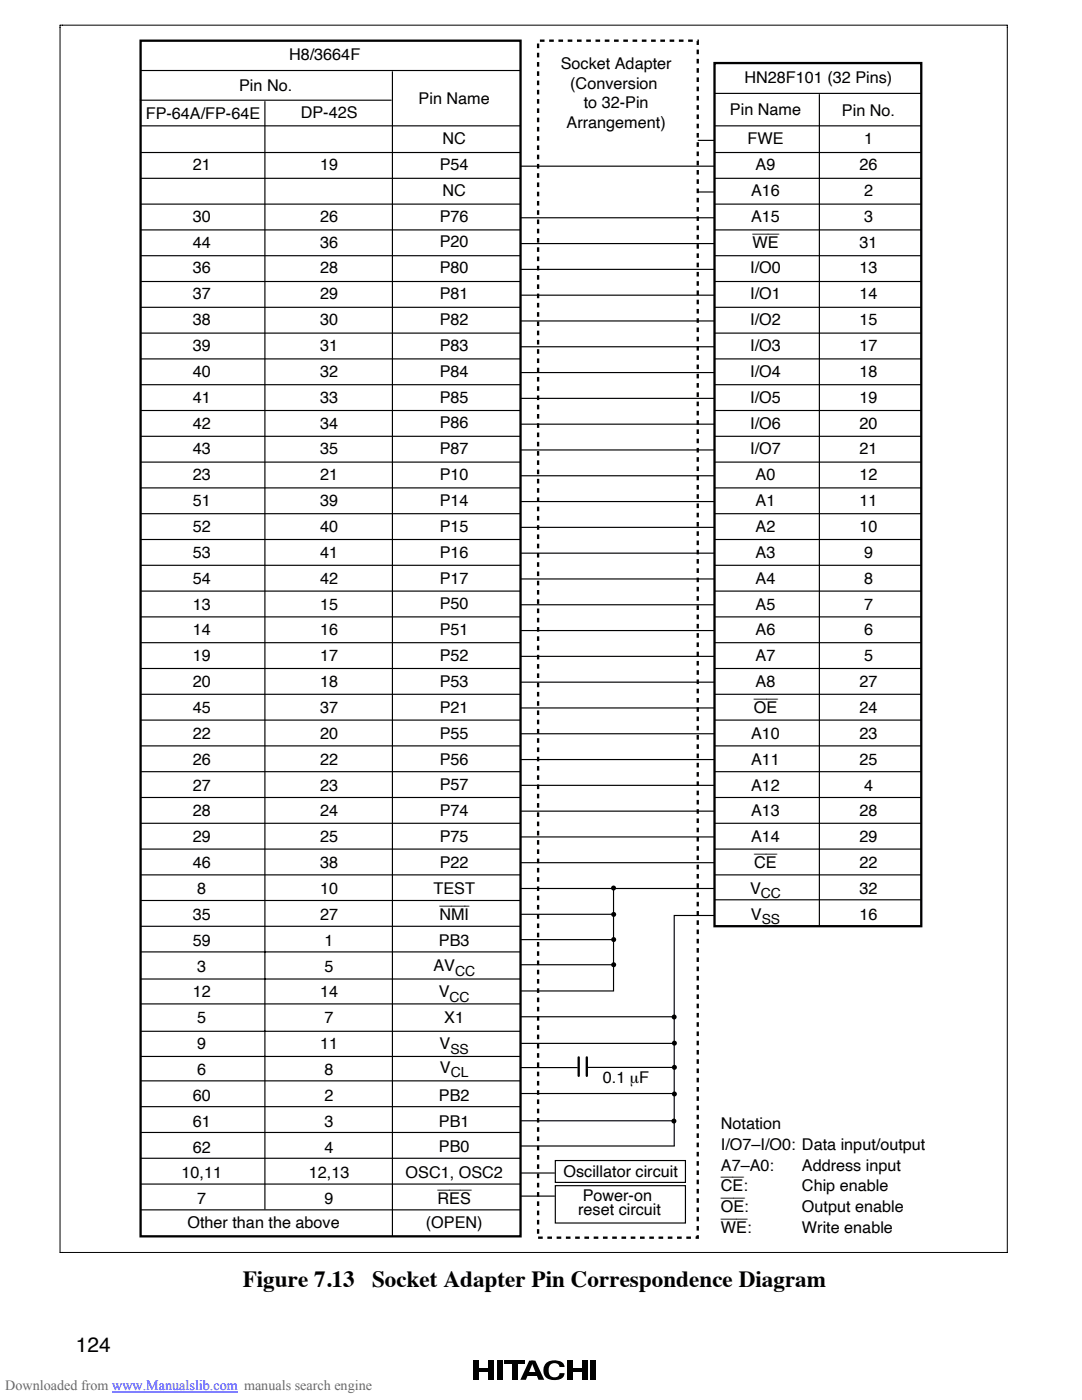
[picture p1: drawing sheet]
<svg xmlns="http://www.w3.org/2000/svg" width="216mm" height="279mm" viewBox="0 0 216 279" stroke-linecap="round" stroke-linejoin="round" font-family="sans-serif">
<g fill="#000">
<path d="M94.5 271.5h1v3.9h-1zM95.5 273.1h2v.6h-2zM97.5 271.5h1v3.9h-1zM99.3 271.5h1v3.9h-1zM100.6 271.5h4.1v.7h-4.1zM102.2 271.5h1v3.9h-1zM105.3 273.9h1.9v.6h-1.9zM105.9 271.5h.9l1.8 3.9h-1.2zM105.6 271.5h.9l-1.6 3.9h-1.1zM108.8 272.3a2.63 2.63 0 0 1 3.7-.1l.1 .6h-1a.88 .88 0 0 0-.9-.8 1.51 1.51 0 0 0-1.1 2.3 1.09 1.09 0 0 0 1.1 .6 1.09 1.09 0 0 0 .9-.9h1a1.73 1.73 0 0 1-1.9 1.4 1.99 1.99 0 0 1-2-.9 1.99 1.99 0 0 1 .1-2.2zM113.1 271.5h1v3.9h-1zM114.1 273.1h2.1v.6h-2.1z"/>
<path d="M116.2 271.5h1v3.9h-1zM117.9 271.5h1v3.9h-1z"/>
<circle cx="122.4" cy="177.2" r=".5"/>
<circle cx="122.5" cy="187.5" r=".5"/>
<circle cx="122.5" cy="182.5" r=".5"/>
<circle cx="122.5" cy="192.5" r=".5"/>
<circle cx="134.5" cy="203" r=".5"/>
<circle cx="134.6" cy="213" r=".5"/>
<circle cx="134.6" cy="208.2" r=".5"/>
<circle cx="134.6" cy="218.3" r=".5"/>
<circle cx="134.5" cy="223.7" r=".5"/>
</g>
<path d="M28.1 8.1h75.8v238.6h-75.8zM142.6 12.6h41.2v172.2h-41.2zM115.5 211v3.7M117.1 211v3.7" fill="none" stroke="#000" stroke-width=".46"/>
<g fill="none" stroke="#000" stroke-width=".23">
<path d="M27.9 20h50.2M28.1 14.1h75.8M78.3 14.2v232.5M142.6 18.6h41.2M163.5 18.8v166M28.1 25.1h75.8M28.1 30.4h75.8M28.1 35.6h75.8M52.9 20.2v221.2M103.9 33.2h38.6M139.2 28h3.3M139.2 38.3h3.3"/>
<path d="M142.6 25.1h41.2M142.6 30.4h41.2M142.6 35.6h41.2M28.1 40.7h75.8M28.1 45.9h75.8M28.1 51h75.8M28.1 56.2h75.8M103.9 43.5h38.6M103.9 48.6h38.6M103.9 53.8h38.6M103.9 58.9h38.6M142.6 40.7h41.2"/>
<path d="M142.6 45.9h41.2M142.6 51h41.2M142.6 56.2h41.2M28.1 61.3h75.8M28.1 66.5h75.8M28.1 71.6h75.8M28.1 76.8h75.8M103.9 64.1h38.6M103.9 69.2h38.6M103.9 74.4h38.6M103.9 79.5h38.6M142.6 61.3h41.2"/>
<path d="M142.6 66.5h41.2M142.6 71.6h41.2M142.6 76.8h41.2M28.1 81.9h75.8M28.1 87.1h75.8M28.1 92.2h75.8M28.1 97.4h75.8M103.9 84.7h38.6M103.9 89.8h38.6M103.9 94.9h38.6M142.6 81.9h41.2M142.6 87.1h41.2"/>
<path d="M142.6 92.2h41.2M142.6 97.4h41.2M28.1 102.5h75.8M28.1 107.7h75.8M28.1 112.8h75.8M28.1 118h75.8M103.9 100.1h38.6M103.9 105.2h38.6M103.9 110.4h38.6M103.9 115.5h38.6M142.6 102.5h41.2M142.6 107.7h41.2"/>
<path d="M142.6 112.8h41.2M142.6 118h41.2M28.1 123.1h75.8M28.1 128.3h75.8M28.1 133.4h75.8M28.1 138.6h75.8M103.9 120.7h38.6M103.9 125.8h38.6M103.9 131h38.6M103.9 136.1h38.6M142.6 123.1h41.2M142.6 128.3h41.2"/>
<path d="M142.6 133.4h41.2M142.6 138.6h41.2M28.1 143.7h75.8M28.1 148.9h75.8M28.1 154h75.8M28.1 159.2h75.8M103.9 141.3h38.6M103.9 146.4h38.6M103.9 151.6h38.6M103.9 156.7h38.6M142.6 143.7h41.2M142.6 148.9h41.2"/>
<path d="M142.6 154h41.2M142.6 159.2h41.2M28.1 164.3h75.8M28.1 169.5h75.8M28.1 174.6h75.8M28.1 179.7h75.8M103.9 161.9h38.6M103.9 167h38.6M103.9 172.2h38.6M103.9 177.3h38.6M122.4 177.2v20.6h-18.5M142.6 164.3h41.2"/>
<path d="M142.6 169.5h41.2M142.6 174.6h41.2M142.6 179.6h41.2M28.1 184.9h75.8M28.1 190h75.8M28.1 195.4h75.8M103.9 182.5h18.6M103.9 187.5h18.6M103.9 192.5h18.6M142.5 182.7h-8v46M28.1 200.4h75.8M28.1 215.7h75.8"/>
<path d="M28.1 205.8h75.8M28.1 210.8h75.8M103.8 213.1h11.5M103.9 218.2h30.8M103.9 202.9h30.8M104 208.2h30.8M117.3 213h17.2M28.1 220.9h75.8M28.1 226h75.8M28.1 231.2h75.8M28.1 236.3h75.8M103.9 223.7h30.8"/>
<path d="M103.9 228.7h30.8M103.9 238.7h6.8M103.9 234.1h6.8M110.8 236.6h26v7.5h-26zM110.8 231.6h26v4.4h-26zM28.1 241.5h75.8"/>
</g>
<path d="M107.4 8.1h31.8v238.9h-31.8z" fill="none" stroke="#000" stroke-width=".46" stroke-dasharray=".9" stroke-linecap="butt"/>
<path d="M11.9 5h189.1M12 5v245M201 5v245M11.9 250h189.1" fill="none" stroke="#000" stroke-width=".2"/>
<path d="M22.4 277.8h25.1" fill="none" stroke="#00f" stroke-width=".2"/>
<g font-size="4.6">
<text x="48.4" y="256.8">Figure 7.13</text>
<text x="74.2" y="256.8">Socket Adapter Pin Correspondence Diagram</text>
</g>
<text font-size="4.2" x="15.2" y="269.8">124</text>
<g font-size="3.2">
<text x="57.7" y="12.1">H8/3664F</text>
<text x="111.9" y="13.8">Socket Adapter</text>
<text x="113.8" y="17.7">(Conversion</text>
<text x="148.6" y="16.6">HN28F101 (32 Pins)</text>
<text x="29.1" y="23.7">FP-64A/FP-64E</text>
<text x="47.7" y="18.2">Pin No.</text>
<text x="60" y="23.6">DP-42S</text>
<text x="83.5" y="20.7">Pin Name</text>
<text x="116.5" y="21.6">to 32-Pin</text>
<text x="145.6" y="22.9">Pin Name</text>
<text x="168" y="23.1">Pin No.</text>
<text x="88.3" y="28.7">NC</text>
<text x="113.1" y="25.6">Arrangement)</text>
<text x="149.2" y="28.8">FWE</text>
<text x="172.4" y="28.8">1</text>
<text x="38.5" y="33.9">21</text>
<text x="63.9" y="33.9">19</text>
<text x="87.8" y="33.9">P54</text>
<text x="150.8" y="33.9">A9</text>
<text x="171.5" y="33.9">26</text>
<text x="88.3" y="39.1">NC</text>
<text x="149.9" y="39.1">A16</text>
<text x="172.4" y="39.1">2</text>
<text x="38.5" y="44.2">30</text>
<text x="63.9" y="44.2">26</text>
<text x="87.8" y="44.2">P76</text>
<text x="149.9" y="44.2">A15</text>
<text x="172.4" y="44.2">3</text>
<text x="38.5" y="49.4">44</text>
<text x="63.9" y="49.4">36</text>
<text x="87.8" y="49.4">P20</text>
<text x="150.1" y="49.4">WE</text>
<text x="171.5" y="49.4">31</text>
<text x="38.5" y="54.6">36</text>
<text x="38.5" y="59.7">37</text>
<text x="63.9" y="54.6">28</text>
<text x="63.9" y="59.7">29</text>
<text x="87.8" y="54.5">P80</text>
<text x="87.8" y="59.7">P81</text>
<text x="149.7" y="54.6">I/O0</text>
<text x="149.7" y="59.7">I/O1</text>
<text x="171.5" y="54.6">13</text>
<text x="171.5" y="59.7">14</text>
<text x="38.5" y="64.9">38</text>
<text x="63.9" y="64.9">30</text>
<text x="87.8" y="64.9">P82</text>
<text x="149.7" y="64.9">I/O2</text>
<text x="171.5" y="64.9">15</text>
<text x="38.5" y="70">39</text>
<text x="63.9" y="70">31</text>
<text x="87.8" y="70">P83</text>
<text x="149.7" y="70">I/O3</text>
<text x="171.5" y="70">17</text>
<text x="38.5" y="75.2">40</text>
<text x="63.9" y="75.2">32</text>
<text x="87.8" y="75.2">P84</text>
<text x="149.7" y="75.2">I/O4</text>
<text x="171.5" y="75.2">18</text>
<text x="38.5" y="80.4">41</text>
<text x="63.9" y="80.4">33</text>
<text x="87.8" y="80.3">P85</text>
<text x="149.7" y="80.4">I/O5</text>
<text x="171.5" y="80.4">19</text>
<text x="38.5" y="85.5">42</text>
<text x="63.9" y="85.5">34</text>
<text x="87.8" y="85.5">P86</text>
<text x="149.7" y="85.5">I/O6</text>
<text x="171.5" y="85.5">20</text>
<text x="38.5" y="90.7">43</text>
<text x="38.5" y="95.8">23</text>
<text x="63.9" y="90.7">35</text>
<text x="63.9" y="95.8">21</text>
<text x="87.8" y="90.7">P87</text>
<text x="87.8" y="95.8">P10</text>
<text x="149.7" y="90.7">I/O7</text>
<text x="150.8" y="95.8">A0</text>
<text x="171.5" y="90.7">21</text>
<text x="171.5" y="95.8">12</text>
<text x="38.5" y="101">51</text>
<text x="63.9" y="101">39</text>
<text x="87.8" y="101">P14</text>
<text x="150.8" y="101">A1</text>
<text x="171.5" y="101">11</text>
<text x="38.5" y="106.2">52</text>
<text x="63.9" y="106.2">40</text>
<text x="87.8" y="106.1">P15</text>
<text x="150.8" y="106.2">A2</text>
<text x="171.5" y="106.2">10</text>
<text x="38.5" y="111.3">53</text>
<text x="63.9" y="111.3">41</text>
<text x="87.8" y="111.3">P16</text>
<text x="150.8" y="111.3">A3</text>
<text x="172.4" y="111.3">9</text>
<text x="38.5" y="116.5">54</text>
<text x="63.9" y="116.5">42</text>
<text x="87.8" y="116.5">P17</text>
<text x="150.8" y="116.5">A4</text>
<text x="172.4" y="116.5">8</text>
<text x="38.5" y="121.7">13</text>
<text x="63.9" y="121.7">15</text>
<text x="87.8" y="121.6">P50</text>
<text x="150.8" y="121.6">A5</text>
<text x="172.4" y="121.7">7</text>
<text x="38.5" y="126.8">14</text>
<text x="38.5" y="132">19</text>
<text x="63.9" y="126.8">16</text>
<text x="63.9" y="132">17</text>
<text x="87.8" y="126.8">P51</text>
<text x="87.8" y="131.9">P52</text>
<text x="150.8" y="126.8">A6</text>
<text x="150.8" y="132">A7</text>
<text x="172.4" y="126.8">6</text>
<text x="172.4" y="132">5</text>
<text x="38.5" y="137.1">20</text>
<text x="63.9" y="137.1">18</text>
<text x="87.8" y="137.1">P53</text>
<text x="150.8" y="137.1">A8</text>
<text x="171.5" y="137.1">27</text>
<text x="38.5" y="142.3">45</text>
<text x="63.9" y="142.3">37</text>
<text x="87.8" y="142.3">P21</text>
<text x="150.4" y="142.3">OE</text>
<text x="171.5" y="142.3">24</text>
<text x="38.5" y="147.5">22</text>
<text x="63.9" y="147.5">20</text>
<text x="87.8" y="147.4">P55</text>
<text x="149.9" y="147.5">A10</text>
<text x="171.5" y="147.5">23</text>
<text x="38.5" y="152.6">26</text>
<text x="63.9" y="152.6">22</text>
<text x="87.8" y="152.6">P56</text>
<text x="149.9" y="152.6">A11</text>
<text x="171.5" y="152.6">25</text>
<text x="38.5" y="157.8">27</text>
<text x="63.9" y="157.8">23</text>
<text x="87.8" y="157.7">P57</text>
<text x="149.9" y="157.8">A12</text>
<text x="172.4" y="157.8">4</text>
<text x="38.5" y="162.9">28</text>
<text x="63.9" y="162.9">24</text>
<text x="87.8" y="162.9">P74</text>
<text x="149.9" y="162.9">A13</text>
<text x="171.5" y="162.9">28</text>
<text x="38.5" y="168.1">29</text>
<text x="38.5" y="173.3">46</text>
<text x="63.9" y="168.1">25</text>
<text x="63.9" y="173.3">38</text>
<text x="87.8" y="168.1">P75</text>
<text x="87.8" y="173.2">P22</text>
<text x="149.9" y="168.1">A14</text>
<text x="150.5" y="173.3">CE</text>
<text x="171.5" y="168.1">29</text>
<text x="171.5" y="173.3">22</text>
<text x="39.4" y="178.4">8</text>
<text x="63.9" y="178.4">10</text>
<text x="86.5" y="178.4">TEST</text>
<text x="149.7" y="178.4">V</text>
<text x="171.5" y="178.4">32</text>
<text x="38.5" y="183.6">35</text>
<text x="63.9" y="183.6">27</text>
<text x="87.7" y="183.6">NMI</text>
<text x="149.8" y="183.6">V</text>
<text x="171.5" y="183.6">16</text>
<text x="38.5" y="188.7">59</text>
<text x="64.8" y="188.7">1</text>
<text x="87.6" y="188.7">PB3</text>
<text x="39.4" y="193.9">3</text>
<text x="64.8" y="193.9">5</text>
<text x="86.5" y="193.9">AV</text>
<text x="38.5" y="199.1">12</text>
<text x="63.9" y="199.1">14</text>
<text x="87.6" y="199">V</text>
<text x="39.4" y="204.2">5</text>
<text x="39.4" y="209.4">9</text>
<text x="63.9" y="209.4">11</text>
<text x="64.8" y="204.2">7</text>
<text x="87.7" y="209.4">V</text>
<text x="88.7" y="204.2">X1</text>
<text x="39.4" y="214.5">6</text>
<text x="64.8" y="214.5">8</text>
<text x="87.8" y="214.1">V</text>
<text x="38.5" y="219.7">60</text>
<text x="64.8" y="219.7">2</text>
<text x="87.6" y="219.7">PB2</text>
<text x="120.3" y="216.1">0.1 µF</text>
<text x="38.5" y="224.9">61</text>
<text x="64.8" y="224.9">3</text>
<text x="87.6" y="224.8">PB1</text>
<text x="143.8" y="225.3">Notation</text>
<text x="38.5" y="230">62</text>
<text x="64.8" y="230">4</text>
<text x="87.6" y="230">PB0</text>
<text x="143.8" y="229.5">I/O7–I/O0: Data input/output</text>
<text x="143.8" y="233.6">A7–A0:</text>
<text x="160" y="233.6">Address input</text>
<text x="36.2" y="235.2">10,11</text>
<text x="61.6" y="235.2">12,13</text>
<text x="80.9" y="235.2">OSC1, OSC2</text>
<text x="112.4" y="234.8">Oscillator circuit</text>
<text x="116.3" y="239.7">Power-on</text>
<text x="143.8" y="237.8">CE:</text>
<text x="160" y="237.8">Chip enable</text>
<text x="37.4" y="245.1">Other than the above</text>
<text x="39.4" y="240.3">7</text>
<text x="64.8" y="240.3">9</text>
<text x="85" y="245">(OPEN)</text>
<text x="87.3" y="240.3">RES</text>
<text x="115.4" y="242.6">reset circuit</text>
<text x="143.8" y="241.9">OE:</text>
<text x="160" y="241.9">Output enable</text>
<text x="143.8" y="246.1">WE:</text>
<text x="160" y="246.1">Write enable</text>
</g>
<g font-size="2.8">
<text x="151.8" y="179.2">CC</text>
<text x="152" y="184.3">SS</text>
<text x="90.8" y="194.8">CC</text>
<text x="89.7" y="200">CC</text>
<text x="89.9" y="210.3">SS</text>
<text x="89.9" y="215">CL</text>
</g>
<text font-size="2.8" fill="#696969" x="1.1" y="277.4">Downloaded from www.Manualslib.com manuals search engine</text>
</svg>
